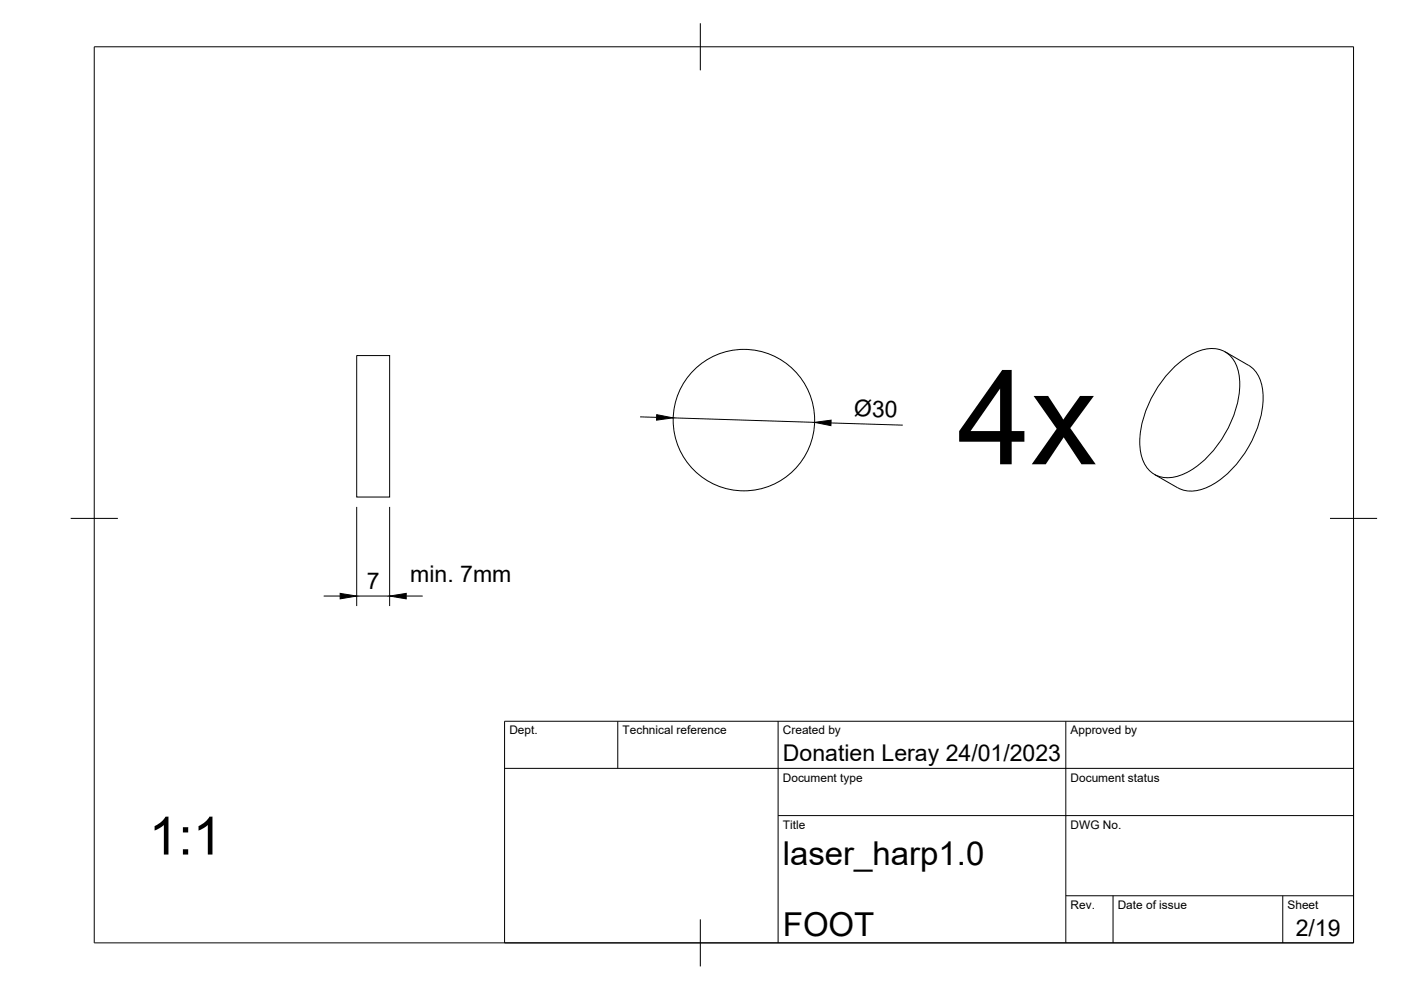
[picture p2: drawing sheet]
<svg xmlns="http://www.w3.org/2000/svg" width="297mm" height="210mm" viewBox="0 0 297 210" stroke-linecap="round" stroke-linejoin="round" font-family="sans-serif">
<!-- layer: Visible -->
<g fill="none" stroke="#000" stroke-width=".21">
<path d="M248.9 77.9a11.5 11.5 0 0 1 9-3.9 6.2 6.2 0 0 1 4.9 6.1 22.8 22.8 0 0 1-7.2 17.2 11.5 11.5 0 0 1-9 3.9 6.2 6.2 0 0 1-4.9-6.1 22.8 22.8 0 0 1 7.2-17.2zM259.7 74.6l5 2.8a6.9 6.9 0 0 1 3 5.6 22.9 22.9 0 0 1-8.2 18 11.1 11.1 0 0 1-7.9 3.1l-1.9-.7-4.9-2.8"/>
<circle cx="157.7" cy="89.1" r="15"/>
</g>
<!-- layer: TITLEBLOCK -->
<path d="M107 152.9h180v47h-180zM131 152.9v10M165 152.9v47M226 152.9v47M107 162.9h180M165 172.9h122M226 189.9h61M236 189.9v10M272 189.9v10" fill="none" stroke="#000" stroke-width=".21"/>
<!-- layer: FD_Dimensions -->
<path d="M135.7 88.4l3.5 .1M142.7 88.6l30 .9M176.2 89.7l15.2 .4M75.6 107.5v21M82.6 107.5v21M68.6 126.4h3.5M75.6 126.4h7M86.1 126.4h3.5" fill="none" stroke="#000" stroke-width=".21"/>
<path d="M139.2 87.9l3.5 .7-3.5 .5zM172.7 89.5l3.5-.4v1.1zM72.1 125.8l3.5 .6-3.5 .6zM82.6 126.4l3.5-.6v1.2z" fill="#000" stroke="#000" stroke-width=".21"/>
<!-- layer: BORDER -->
<path d="M20 9.9h267v190h-267zM148.5 4.9v10M15 109.9h10M282 109.9h10M148.5 194.9v10" fill="none" stroke="#000" stroke-width=".21"/>
<!-- layer: Sketch5 -->
<path d="M75.6 75.4h7v30h-7z" fill="none" stroke="#000" stroke-width=".21"/>
<text font-size="27.9" x="203" y="98.4">4x</text>
<text font-size="11.2" x="31.6" y="181.2">1:1</text>
<g font-size="7">
<text x="166" y="183.4">laser_harp1.0</text>
<text x="166" y="198.4">FOOT</text>
</g>
<g font-size="4.9">
<text x="181" y="88.3" transform="rotate(2 181 88.3)">Ø30</text>
<text x="77.8" y="125">7</text>
<text x="87" y="123.3">min. 7mm</text>
<text x="166" y="161.4">Donatien Leray 24/01/2023</text>
<text x="274.7" y="198.6">2/19</text>
</g>
<g font-size="2.5">
<text x="108" y="155.7">Dept.</text>
<text x="132" y="155.7">Technical reference</text>
<text x="166" y="155.7">Created by</text>
<text x="227" y="155.7">Approved by</text>
<text x="166" y="165.7">Document type</text>
<text x="227" y="165.7">Document status</text>
<text x="166" y="175.7">Title</text>
<text x="227" y="175.7">DWG No.</text>
<text x="227" y="192.7">Rev.</text>
<text x="237" y="192.7">Date of issue</text>
<text x="273" y="192.7">Sheet</text>
</g>
</svg>
